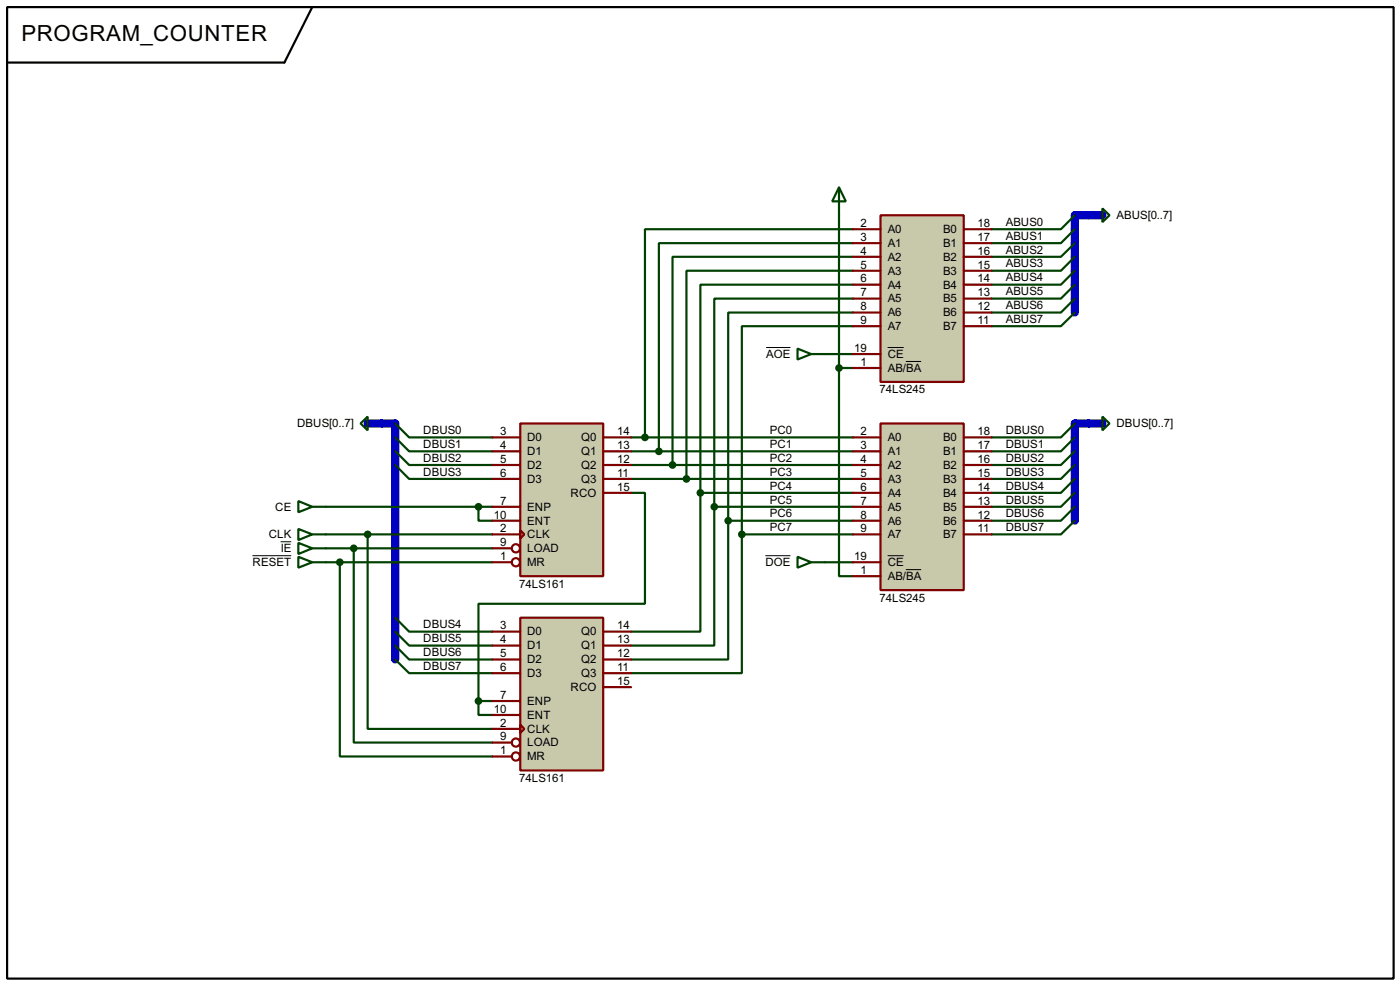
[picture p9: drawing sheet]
<svg xmlns="http://www.w3.org/2000/svg" width="256mm" height="180mm" viewBox="0 0 256 180" stroke-linecap="round" stroke-linejoin="round" font-family="sans-serif">
<path d="M199.4 39.4h-2.5v17.8M69.9 77.5h2.5v43.2M199.4 77.5h-2.5v17.8" fill="none" stroke="#0000c0" stroke-width="1.5"/>
<g fill="none" stroke="#004000" stroke-width=".4">
<path d="M153.7 39.4v28M196.9 39.4l-2.5 2.6h-12.7M156.3 59.7h-20.4v38.1M156.3 57.2h-22.9v38.1M156.3 54.7h-25.4v38.1M156.3 52.1h-28v38.1M156.3 49.6h-30.5v38.1M156.3 47h-33.1v38.1M156.3 44.5h-35.6v38.1M156.3 42h-38.1v38.1M196.9 57.2l-2.5 2.5h-12.7M196.9 54.7l-2.5 2.5h-12.7"/>
<path d="M196.9 52.1l-2.5 2.6h-12.7M196.9 49.6l-2.5 2.5h-12.7M196.9 47l-2.5 2.6h-12.7M196.9 44.5l-2.5 2.5h-12.7M196.9 42l-2.5 2.5h-12.7M72.4 77.5l2.6 2.6h15.2M151.2 64.8h5.1M153.7 67.4v38.1h2.6M153.7 67.4h2.6M196.9 77.5l-2.5 2.6h-12.7M59.7 92.8h30.5M59.7 97.8h30.5"/>
<path d="M67.4 97.8v35.6h22.8M72.4 85.1l2.6 2.6h15.2M72.4 82.6l2.6 2.5h15.2M72.4 80.1l2.6 2.5h15.2M87.7 92.8v2.5h2.5M115.6 90.2h2.6v20.3h-30.5v17.8M115.6 87.7h40.7M115.6 85.1h40.7M115.6 82.6h40.7M115.6 80.1h40.7M128.3 90.2v25.4h-12.7M128.3 90.2h28"/>
<path d="M130.9 92.8v25.4h-15.3M130.9 92.8h25.4M133.4 95.3v25.4h-17.8M133.4 95.3h22.9M135.9 97.8v25.4h-20.3M135.9 97.8h20.4M196.9 95.3l-2.5 2.5h-12.7M196.9 92.8l-2.5 2.5h-12.7M196.9 90.2l-2.5 2.6h-12.7M196.9 87.7l-2.5 2.5h-12.7M196.9 85.1l-2.5 2.6h-12.7M196.9 82.6l-2.5 2.5h-12.7"/>
<path d="M196.9 80.1l-2.5 2.5h-12.7M59.7 100.4h30.5M59.7 102.9h30.5M62.3 102.9v35.6h27.9M64.8 100.4v35.5h25.4M72.4 118.2l2.6 2.5h15.2M72.4 115.6l2.6 2.6h15.2M72.4 113.1l2.6 2.5h15.2M151.2 102.9h5.1M72.4 120.7l2.6 2.5h15.2M87.7 128.3v2.6h2.5M87.7 128.3h2.5"/>
</g>
<path d="M1.3 1.3h254v177.8h-254zM57.2 1.3l-5.1 10.2h-50.8" fill="none" stroke="#000" stroke-width=".4"/>
<path d="M95.3 77.5h15.2v28h-15.2z" fill="#c8c8aa" stroke="#800000" stroke-width=".4"/>
<g fill="none" stroke="#800000" stroke-width=".4">
<path d="M90.2 80.1h5.1M90.2 82.6h5.1M90.2 85.1h5.1M90.2 87.7h5.1M90.2 92.8h5.1M90.2 95.3h5.1M90.2 97.8h5.1M95.3 97.1l.8 .7-.8 .8zM110.5 80.1h5.1M110.5 82.6h5.1M110.5 85.1h5.1M110.5 87.7h5.1"/>
<path d="M110.5 90.2h5.1M90.2 100.4h3.6M90.2 102.9h3.6"/>
<circle cx="94.5" cy="100.4" r=".75"/>
<circle cx="94.5" cy="102.9" r=".75"/>
</g>
<path d="M95.3 113.1h15.2v27.9h-15.2z" fill="#c8c8aa" stroke="#800000" stroke-width=".4"/>
<g fill="none" stroke="#800000" stroke-width=".4">
<path d="M90.2 115.6h5.1M90.2 118.2h5.1M110.5 115.6h5.1M110.5 118.2h5.1M90.2 120.7h5.1M90.2 123.2h5.1M90.2 128.3h5.1M90.2 130.9h5.1M90.2 133.4h5.1M90.2 135.9h3.6M90.2 138.5h3.6M95.3 132.6l.8 .8-.8 .8z"/>
<path d="M110.5 120.7h5.1M110.5 123.2h5.1M110.5 125.8h5.1"/>
<circle cx="94.5" cy="138.5" r=".75"/>
<circle cx="94.5" cy="135.9" r=".75"/>
</g>
<g fill="#004000" stroke="#004000" stroke-width=".4">
<circle cx="87.6" cy="92.8" r=".5"/>
<circle cx="87.6" cy="128.3" r=".5"/>
<circle cx="67.3" cy="97.8" r=".5"/>
<circle cx="64.8" cy="100.4" r=".5"/>
<circle cx="62.2" cy="102.9" r=".5"/>
</g>
<path d="M66.1 77.5l1.3-1.2v2.5zM202 76.3l1.3 1.2-1.3 1.3zM54.7 96.8l2.5 1-2.5 1.1zM54.7 99.4l2.5 1-2.5 1zM57.2 97.8h2.5M54.7 101.9l2.5 1-2.5 1zM57.2 102.9h2.5M57.2 100.4h2.5M146.1 101.9l2.5 1-2.5 1zM148.6 102.9h2.6" fill="none" stroke="#004000" stroke-width=".4"/>
<path d="M51.4 99.2h2M46.3 101.7h7.1M140.2 101.7h4.6" fill="none" stroke="#000" stroke-width=".18"/>
<path d="M67.4 77.5h2.5M199.4 77.5h2.6" fill="none" stroke="#0000c0" stroke-width="1.5"/>
<path d="M161.3 77.5h15.3v30.5h-15.3z" fill="#c8c8aa" stroke="#800000" stroke-width=".4"/>
<g fill="none" stroke="#800000" stroke-width=".4">
<path d="M156.3 80.1h5M156.3 82.6h5M156.3 85.1h5M156.3 87.7h5M156.3 90.2h5M156.3 92.8h5M156.3 95.3h5M156.3 97.8h5M176.6 80.1h5.1M176.6 82.6h5.1M176.6 85.1h5.1M176.6 87.7h5.1"/>
<path d="M176.6 90.2h5.1M176.6 92.8h5.1M176.6 95.3h5.1M176.6 97.8h5.1M156.3 102.9h5M156.3 105.5h5"/>
</g>
<path d="M162.6 101.7h3M166 104.3h2.8" fill="none" stroke="#000" stroke-width=".18"/>
<path d="M153.7 34.3l1.3 2.6h-2.5zM153.7 34.3v5.1M54.7 91.7l2.5 1.1-2.5 1zM57.2 92.8h2.5" fill="none" stroke="#004000" stroke-width=".4"/>
<path d="M161.3 39.4h15.3v30.5h-15.3z" fill="#c8c8aa" stroke="#800000" stroke-width=".4"/>
<g fill="none" stroke="#800000" stroke-width=".4">
<path d="M156.3 42h5M156.3 44.5h5M156.3 47h5M156.3 49.6h5M156.3 52.1h5M156.3 54.7h5M156.3 57.2h5M156.3 59.7h5M176.6 42h5.1M176.6 44.5h5.1M176.6 47h5.1M176.6 49.6h5.1"/>
<path d="M176.6 52.1h5.1M176.6 54.7h5.1M176.6 57.2h5.1M176.6 59.7h5.1M156.3 64.8h5M156.3 67.4h5"/>
</g>
<path d="M140.4 63.6h4.4M162.6 63.6h3M166 66.2h2.8" fill="none" stroke="#000" stroke-width=".18"/>
<g fill="#004000" stroke="#004000" stroke-width=".4">
<circle cx="135.9" cy="97.8" r=".5"/>
<circle cx="133.4" cy="95.3" r=".5"/>
<circle cx="130.8" cy="92.8" r=".5"/>
<circle cx="128.3" cy="90.2" r=".5"/>
<circle cx="125.7" cy="87.7" r=".5"/>
<circle cx="123.2" cy="85.1" r=".5"/>
<circle cx="120.7" cy="82.6" r=".5"/>
<circle cx="118.1" cy="80.1" r=".5"/>
<circle cx="153.7" cy="67.4" r=".5"/>
</g>
<path d="M202 38.2l1.3 1.2-1.3 1.3zM146.1 63.8l2.5 1-2.5 1zM148.6 64.8h2.6" fill="none" stroke="#004000" stroke-width=".4"/>
<path d="M199.4 39.4h2.6" fill="none" stroke="#0000c0" stroke-width="1.5"/>
<text font-size="4.6" x="3.9" y="7.5">PROGRAM_COUNTER</text>
<g font-size="2.4">
<text x="157.7" y="41.6">2</text>
<text x="179.1" y="41.6">18</text>
<text x="184.2" y="41.3">ABUS0</text>
<text x="204.5" y="40.1">ABUS[0..7]</text>
<text x="157.7" y="44.1">3</text>
<text x="157.7" y="46.6">4</text>
<text x="162.6" y="42.7">A0</text>
<text x="162.6" y="45.2">A1</text>
<text x="162.6" y="47.7">A2</text>
<text x="172.8" y="42.7">B0</text>
<text x="172.8" y="45.2">B1</text>
<text x="172.8" y="47.7">B2</text>
<text x="179.1" y="44.1">17</text>
<text x="179.1" y="46.6">16</text>
<text x="184.2" y="46.4">ABUS2</text>
<text x="184.2" y="43.9">ABUS1</text>
<text x="157.7" y="49.2">5</text>
<text x="157.7" y="51.7">6</text>
<text x="162.6" y="50.3">A3</text>
<text x="162.6" y="52.8">A4</text>
<text x="172.8" y="50.3">B3</text>
<text x="172.8" y="52.8">B4</text>
<text x="179.1" y="49.2">15</text>
<text x="179.1" y="51.7">14</text>
<text x="184.2" y="51.5">ABUS4</text>
<text x="184.2" y="49">ABUS3</text>
<text x="157.7" y="54.3">7</text>
<text x="157.7" y="56.8">8</text>
<text x="157.7" y="59.3">9</text>
<text x="162.6" y="55.4">A5</text>
<text x="162.6" y="57.9">A6</text>
<text x="172.8" y="55.4">B5</text>
<text x="172.8" y="57.9">B6</text>
<text x="179.1" y="54.3">13</text>
<text x="179.1" y="56.8">12</text>
<text x="179.1" y="59.3">11</text>
<text x="184.2" y="59.1">ABUS7</text>
<text x="184.2" y="56.6">ABUS6</text>
<text x="184.2" y="54">ABUS5</text>
<text x="140.4" y="65.5">AOE</text>
<text x="156.5" y="64.4">19</text>
<text x="162.6" y="60.4">A7</text>
<text x="162.6" y="65.5">CE</text>
<text x="172.8" y="60.4">B7</text>
<text x="157.7" y="67">1</text>
<text x="161.1" y="72">74LS245</text>
<text x="162.6" y="68.1">AB/BA</text>
<text x="54.4" y="78.2">DBUS[0..7]</text>
<text x="77.5" y="82">DBUS1</text>
<text x="77.5" y="79.5">DBUS0</text>
<text x="91.6" y="79.7">3</text>
<text x="91.6" y="82.2">4</text>
<text x="96.6" y="80.8">D0</text>
<text x="96.6" y="83.3">D1</text>
<text x="106.5" y="80.8">Q0</text>
<text x="106.5" y="83.3">Q1</text>
<text x="113.1" y="79.7">14</text>
<text x="113.1" y="82.2">13</text>
<text x="141" y="82">PC1</text>
<text x="141" y="79.5">PC0</text>
<text x="157.7" y="79.7">2</text>
<text x="157.7" y="82.2">3</text>
<text x="162.6" y="80.8">A0</text>
<text x="162.6" y="83.3">A1</text>
<text x="172.8" y="80.8">B0</text>
<text x="172.8" y="83.3">B1</text>
<text x="179.1" y="79.7">18</text>
<text x="179.1" y="82.2">17</text>
<text x="184.2" y="82">DBUS1</text>
<text x="184.2" y="79.5">DBUS0</text>
<text x="204.5" y="78.2">DBUS[0..7]</text>
<text x="77.5" y="87.1">DBUS3</text>
<text x="77.5" y="84.5">DBUS2</text>
<text x="91.6" y="84.7">5</text>
<text x="91.6" y="87.3">6</text>
<text x="96.6" y="85.8">D2</text>
<text x="96.6" y="88.4">D3</text>
<text x="106.5" y="85.8">Q2</text>
<text x="106.5" y="88.4">Q3</text>
<text x="113.1" y="84.7">12</text>
<text x="113.1" y="87.3">11</text>
<text x="113.1" y="89.8">15</text>
<text x="141" y="89.6">PC4</text>
<text x="141" y="87.1">PC3</text>
<text x="141" y="84.5">PC2</text>
<text x="157.7" y="84.7">4</text>
<text x="157.7" y="87.3">5</text>
<text x="157.7" y="89.8">6</text>
<text x="162.6" y="85.8">A2</text>
<text x="162.6" y="88.4">A3</text>
<text x="172.8" y="85.8">B2</text>
<text x="172.8" y="88.4">B3</text>
<text x="179.1" y="84.7">16</text>
<text x="179.1" y="87.3">15</text>
<text x="179.1" y="89.8">14</text>
<text x="184.2" y="89.6">DBUS4</text>
<text x="184.2" y="87.1">DBUS3</text>
<text x="184.2" y="84.5">DBUS2</text>
<text x="50.4" y="93.5">CE</text>
<text x="90.5" y="94.9">10</text>
<text x="91.6" y="92.4">7</text>
<text x="96.6" y="93.5">ENP</text>
<text x="104.5" y="90.9">RCO</text>
<text x="141" y="94.7">PC6</text>
<text x="141" y="92.2">PC5</text>
<text x="157.7" y="92.4">7</text>
<text x="157.7" y="94.9">8</text>
<text x="162.6" y="90.9">A4</text>
<text x="162.6" y="93.5">A5</text>
<text x="172.8" y="90.9">B4</text>
<text x="172.8" y="93.5">B5</text>
<text x="179.1" y="92.4">13</text>
<text x="179.1" y="94.9">12</text>
<text x="184.2" y="94.7">DBUS6</text>
<text x="184.2" y="92.2">DBUS5</text>
<text x="49.2" y="98.5">CLK</text>
<text x="51.4" y="101.1">IE</text>
<text x="91.6" y="97.4">2</text>
<text x="91.6" y="100">9</text>
<text x="96.6" y="96">ENT</text>
<text x="96.6" y="98.5">CLK</text>
<text x="96.6" y="101.1">LOAD</text>
<text x="141" y="97.2">PC7</text>
<text x="157.7" y="97.4">9</text>
<text x="162.6" y="96">A6</text>
<text x="162.6" y="98.5">A7</text>
<text x="172.8" y="96">B6</text>
<text x="172.8" y="98.5">B7</text>
<text x="179.1" y="97.4">11</text>
<text x="184.2" y="97.2">DBUS7</text>
<text x="46.3" y="103.6">RESET</text>
<text x="91.6" y="102.5">1</text>
<text x="95.1" y="107.6">74LS161</text>
<text x="96.6" y="103.6">MR</text>
<text x="140.2" y="103.6">DOE</text>
<text x="156.5" y="102.5">19</text>
<text x="157.7" y="105.1">1</text>
<text x="162.6" y="103.6">CE</text>
<text x="162.6" y="106.2">AB/BA</text>
<text x="161.1" y="110.1">74LS245</text>
<text x="77.5" y="117.6">DBUS5</text>
<text x="77.5" y="115">DBUS4</text>
<text x="91.6" y="115.2">3</text>
<text x="91.6" y="117.8">4</text>
<text x="96.6" y="116.3">D0</text>
<text x="96.6" y="118.9">D1</text>
<text x="106.5" y="116.3">Q0</text>
<text x="106.5" y="118.9">Q1</text>
<text x="113.1" y="115.2">14</text>
<text x="113.1" y="117.8">13</text>
<text x="77.5" y="122.6">DBUS7</text>
<text x="77.5" y="120.1">DBUS6</text>
<text x="91.6" y="120.3">5</text>
<text x="91.6" y="122.8">6</text>
<text x="96.6" y="121.4">D2</text>
<text x="96.6" y="123.9">D3</text>
<text x="106.5" y="121.4">Q2</text>
<text x="106.5" y="123.9">Q3</text>
<text x="113.1" y="120.3">12</text>
<text x="113.1" y="122.8">11</text>
<text x="113.1" y="125.4">15</text>
<text x="90.5" y="130.5">10</text>
<text x="91.6" y="127.9">7</text>
<text x="96.6" y="129">ENP</text>
<text x="96.6" y="131.6">ENT</text>
<text x="104.5" y="126.5">RCO</text>
<text x="91.6" y="133">2</text>
<text x="91.6" y="135.5">9</text>
<text x="96.6" y="134.1">CLK</text>
<text x="96.6" y="136.6">LOAD</text>
<text x="91.6" y="138.1">1</text>
<text x="95.1" y="143.1">74LS161</text>
<text x="96.6" y="139.2">MR</text>
</g>
</svg>
